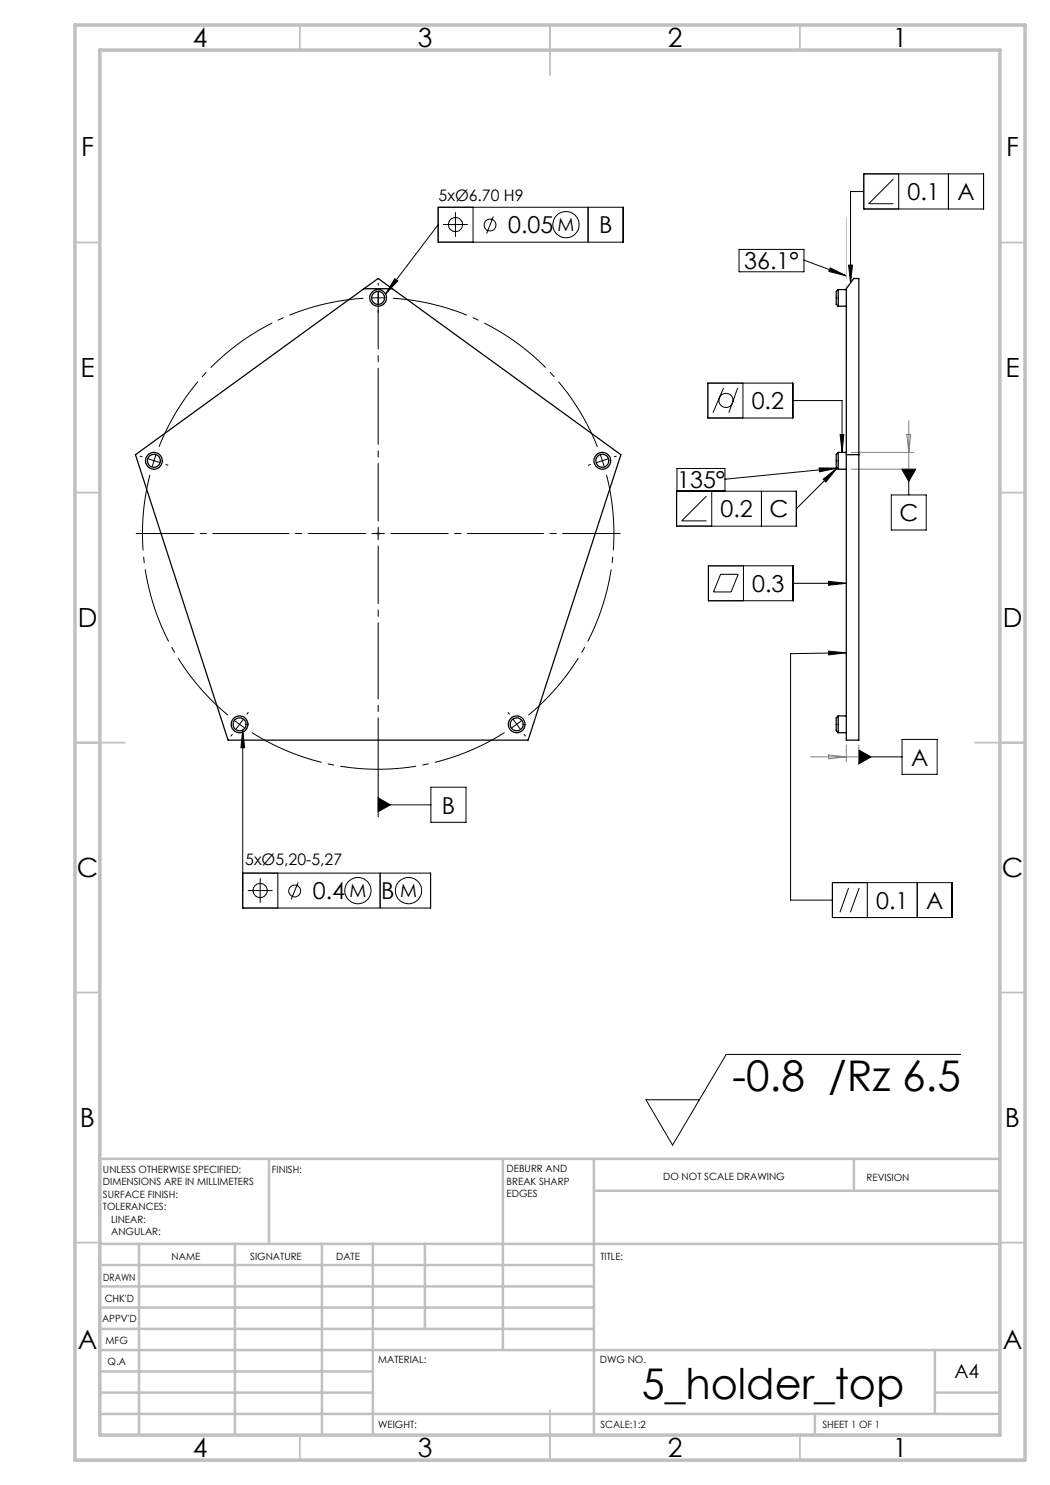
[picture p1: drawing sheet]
<svg xmlns="http://www.w3.org/2000/svg" width="210mm" height="297mm" viewBox="0 0 210 297" stroke-linecap="round" stroke-linejoin="round" font-family="sans-serif">
<g fill="none" stroke="#000" stroke-width=".2">
<path d="M172.8 34.8h23.9v7h-23.9zM172.8 38.3h-2.7v18.3M178.7 35.8l-5 4.9h5M179.7 34.8v7M189.7 34.8v7M79 55.7l.6 .5-2.5 2.6zM87.6 41.4h37v7h-37zM87.6 44.9l-10.5 13.9M88.6 44.9h5M91.1 42.4v5M94.6 41.4v7M98.7 43.3l-1.4 3.4"/>
<path d="M117.6 41.4v7M147.8 49.9h13v4.5h-13zM160.8 52h.1M160.8 52l8.5 3.2M166.1 53.6l3.2 1.6-3.5-.9zM169.7 53h.8l-.4 3.6zM141.6 76.6h16.9v7h-16.9zM144.7 77.6l-2.1 4.9M147.5 77.6l-1.7 4.9M148.6 76.6v7M135.3 98.2h24v7h-24zM135.4 93.7h9.6v4.5h-9.6z"/>
<path d="M141.3 99.2l-5 5h5M142.3 98.2v7M145 95.8h.1M152.3 98.2v7M158.5 80.1h9.9v10.4M163.8 93.6h3.6l-3.5 .8zM164.6 95.8l2.8-2.2-2.2 2.8zM167.4 93.6l-8.1 8.1M167.4 93.6l-22.4 2.2M168 86.9h.8l-.4 3.6zM178.3 99h6.9v7h-6.9zM180.3 93.8h2.9l-1.4 2.5z"/>
<path d="M181.8 93.8v5.2M141.7 113.2h16.9v7h-16.9zM144.1 114.9h3.5l-1.4 3.5h-3.5zM148.7 113.2v7M158.6 116.7h10.7M165.7 116.3l3.6 .4-3.6 .3zM165.7 130.2l3.6 .4-3.6 .4zM169.3 130.6l-11.2 .1v49.3h8.4M46.9 144.1l1 .8M47.9 144.9l1 .7M47.9 144.9l-.7 1M48.5 146v35.6h37.6v-7h-37.6"/>
<path d="M48.5 146l.4 3.5h-.7zM48.6 143.9l-.7 1M75.6 155.1v8.3M75.6 159.6l2.5 1.4-2.5 1.3zM86.2 157.4h7v7.1h-7zM171.8 150l2.4 1.4-2.4 1.4zM171.8 151.4h8.6M180.4 147.9h7v7h-7zM49.6 178.1h4.9M52 175.6v5M55.6 174.6v7M59.6 176.5l-1.4 3.4"/>
<path d="M75.6 161h10.6M76 174.6v7M166.5 176.5h23.9v7h-23.9zM169.7 177.6l-1.7 4.9M171.8 177.6l-1.7 4.9M173.5 176.5v7M183.4 176.5v7M192.1 210.9h-46.9l-10.7 18.1-5.3-9h10.7"/>
<circle cx="91.1" cy="44.9" r="1.4"/>
<circle cx="98" cy="45" r="1.19"/>
<circle cx="113.2" cy="44.9" r="2.62"/>
<circle cx="145.2" cy="80.1" r="1.41"/>
<circle cx="52" cy="178.1" r="1.42"/>
<circle cx="58.9" cy="178.2" r="1.18"/>
<circle cx="71.6" cy="178.1" r="2.63"/>
<circle cx="81.7" cy="178.1" r="2.62"/>
</g>
<path d="M75.6 59.6h-1.2M75.6 59.6h1.3M30.8 92.1l-.4 1.2M30.8 92.1l.4-1.1M120.5 92.1l-.4-1.1M120.5 92.1l.3 1.2M103.4 144.8l1-.7M103.4 144.8l-1.1 .8" fill="none" stroke="#000" stroke-width=".2" stroke-dasharray="15.2 1.3 1.3 1.3" stroke-linecap="butt"/>
<path d="M73.1 59.6a47.1 47.1 0 0 0-41.5 30.2M30.1 94.5a47.1 47.1 0 0 0 15.8 48.8M119.6 89.8a47.1 47.1 0 0 0-41.5-30.2M50 146.3a47.1 47.1 0 0 0 51.3 0M105.3 143.3a47.1 47.1 0 0 0 15.9-48.8" fill="none" stroke="#000" stroke-width=".2" stroke-dasharray="15.2 1.3 1.3 1.3" stroke-dashoffset="-.5" stroke-linecap="butt"/>
<path d="M75.1 106.7h1M75.3 106.4l.7 .7M75.6 106.2v1M76 106.4l-.7 .7" fill="none" stroke="#c0c0c0" stroke-width=".2"/>
<g fill="none" stroke="#000" stroke-width=".2" stroke-dasharray="15.2 1.3 1.3 1.3">
<path d="M75.6 59.6v-1.3M75.6 59.6v1.2M75.6 57.1v-.5M75.6 62.1v.4M28.4 91.4l-.4-.2M30.8 92.1l-1.2-.3M30.8 92.1l1.2 .4M33.2 92.9l.4 .1M118.1 92.9l-.4 .1M120.5 92.1l1.2-.3M120.5 92.1l-1.2 .4M122.9 91.4l.4-.2"/>
<path d="M75.6 106.7v-1.2M75.6 106.7h-1.2M75.6 106.7v1.3M75.6 106.7h1.3M46.5 146.9l-.3 .3M49.4 142.8l.2-.3M101.9 142.8l-.3-.3M103.4 144.8l.7 1.1M103.4 144.8l-.8-1M104.8 146.9l.3 .3"/>
</g>
<path d="M73.1 106.7h-45.9M75.6 104.2v-45.9M75.6 109.2v45.9M78.1 106.7h45.9" fill="none" stroke="#000" stroke-width=".2" stroke-dasharray="15.2 1.3 1.3 1.3" stroke-dashoffset="3.7"/>
<path d="M169.3 71.5v-28" fill="none" stroke="#c0c0c0" stroke-width=".2" stroke-dasharray="15.2 1.3 1.3 1.3" stroke-dashoffset="3.1"/>
<g fill="none" stroke="#c0c0c0" stroke-width=".35">
<path d="M60 5v5M110 5v10M160 5v5M15 48.5h5M200 48.5h5M15 98.5h5M200 98.5h5M15 148.5h10M195 148.5h10M15 198.5h5M200 198.5h5M15 248.5h5"/>
<path d="M200 248.5h5M60 287v5M110 282v10M160 287v5"/>
</g>
<g fill="none" stroke="#c0c0c0" stroke-width=".5">
<path d="M53.8 231.8v17M100.6 231.8v38.2M118.8 231.8v55.2M118.8 238.2h81.2M170.8 231.8v6.4M200 231.8h-180v55.2M20 248.8h180M20 257.3h98.8M20 253h98.8M27.8 248.8v38.2M47 248.8v38.2M64.4 248.8v38.2"/>
<path d="M74.6 248.8v38.2M85 248.8v17M20 265.8h98.8M20 261.5h98.8M20 278.5h54.6M20 274.3h54.6M20 270h180M187 278.5h13M187 270v12.8M20 282.8h180M163 282.8v4.2"/>
</g>
<path d="M15 5h190v287h-190zM20 10h180v277h-180z" fill="none" stroke="#c0c0c0" stroke-width=".7"/>
<path d="M170.3 90.5h12.4M170.3 93.8h12.4M181.4 86.9h.7l-.3 3.6zM181.8 84.1v9.7M162.1 151.4h9.7M165.7 151l3.6 .4-3.6 .4zM169.3 149v3.4M171.8 149v3.4" fill="none" stroke="#808080" stroke-width=".2"/>
<g fill="#000">
<path d="M48.5 146l.4 3.5h-.7z"/>
<path d="M79 55.7l.6 .5-2.5 2.6zM75.6 159.6l2.5 1.4-2.5 1.3zM166.1 53.6l3.2 1.6-3.5-.9zM163.8 93.6h3.6l-3.5 .8zM165.7 116.3l3.6 .4-3.6 .3zM164.6 95.8l2.8-2.2-2.2 2.8zM171.8 150v2.8l2.4-1.4zM180.3 93.8l1.5 2.5 1.4-2.5zM169.7 53h.8l-.4 3.6zM165.7 130.2l3.6 .4-3.6 .4zM168 86.9h.8l-.4 3.6z"/>
</g>
<g fill="none" stroke="#000" stroke-width=".25">
<path d="M72.8 57.7h5.7M167.6 57.9v3.3M167.6 57.9l-.3 .4v2.6l.3 .3M167.6 57.9h1.7M170.7 55.7h1.1v92.3h-2.5v-90.3zM167.6 61.2h1.7M27.1 90.9l48.5-35.2 48.6 35.2-18.6 57.1h-60zM167.6 90.5v3.3M167.6 90.5l-.3 .4v2.5l.3 .4M167.6 90.5h1.7M167.6 93.8h1.7M169.3 90.9h2.5"/>
<path d="M167.6 143.2v3.3M167.6 143.2l-.3 .4v2.6l.3 .3M167.6 143.2h1.7M167.6 146.5h1.7"/>
<circle cx="75.6" cy="59.6" r="1.3"/>
<circle cx="75.6" cy="59.6" r="1.67"/>
<circle cx="30.8" cy="92.2" r="1.3"/>
<circle cx="30.8" cy="92.2" r="1.68"/>
<circle cx="120.4" cy="92.2" r="1.3"/>
<circle cx="120.5" cy="92.2" r="1.68"/>
<circle cx="47.9" cy="144.9" r="1.3"/>
<circle cx="47.9" cy="144.9" r="1.69"/>
<circle cx="103.3" cy="144.9" r="1.3"/>
<circle cx="103.3" cy="144.9" r="1.69"/>
</g>
<g font-size="8.5">
<text x="146.4" y="218.1">-0.8 /Rz 6.5</text>
<text x="128.3" y="279.7">5_holder_top</text>
</g>
<g font-size="5.3">
<text x="38.5" y="9.5">4</text>
<text x="83.5" y="9.5">3</text>
<text x="133.6" y="9.5">2</text>
<text x="178.6" y="9.5">1</text>
<text x="16.2" y="31.3">F</text>
<text x="201.2" y="31.3">F</text>
<text x="16.1" y="75.5">E</text>
<text x="201.1" y="75.5">E</text>
<text x="15.5" y="125.5">D</text>
<text x="200.5" y="125.5">D</text>
<text x="15.4" y="175.5">C</text>
<text x="200.4" y="175.5">C</text>
<text x="16" y="225.5">B</text>
<text x="201" y="225.5">B</text>
<text x="15.5" y="269.8">A</text>
<text x="200.5" y="269.8">A</text>
<text x="38.5" y="291.5">4</text>
<text x="83.5" y="291.5">3</text>
<text x="133.6" y="291.5">2</text>
<text x="178.6" y="291.5">1</text>
</g>
<g font-size="4.7">
<text x="181.5" y="40">0.1</text>
<text x="191.5" y="40">A</text>
<text x="101.6" y="46.7">0.05</text>
<text x="119.8" y="46.7">B</text>
<text x="148.9" y="53.8">36.1°</text>
<text x="150.3" y="81.9">0.2</text>
<text x="135.4" y="97.5">135°</text>
<text x="144.1" y="103.5">0.2</text>
<text x="153.9" y="103.5">C</text>
<text x="179.9" y="104.2">C</text>
<text x="150.4" y="118.4">0.3</text>
<text x="182.2" y="153.1">A</text>
<text x="88.4" y="162.7">B</text>
<text x="62.6" y="179.9">0.4</text>
<text x="76.3" y="179.9">B</text>
<text x="175.2" y="181.8">0.1</text>
<text x="185.2" y="181.8">A</text>
</g>
<text font-size="3.9" x="190.9" y="275.5">A4</text>
<g font-size="3.7">
<text x="111.5" y="46.2">M</text>
<text x="69.9" y="179.4">M</text>
<text x="80" y="179.4">M</text>
</g>
<g font-size="3.2">
<text x="87.7" y="40.1">5xØ6.70 H9</text>
<text x="49" y="172.9">5xØ5,20-5,27</text>
</g>
<g font-size="2">
<text x="20.6" y="234.6">UNLESS OTHERWISE SPECIFIED:</text>
<text x="20.6" y="237.1">DIMENSIONS ARE IN MILLIMETERS</text>
<text x="20.6" y="239.6">SURFACE FINISH:</text>
<text x="54.4" y="234.6">FINISH:</text>
<text x="101.3" y="234.5">DEBURR AND</text>
<text x="101.3" y="237">BREAK SHARP</text>
<text x="101.3" y="239.5">EDGES</text>
<text x="132.6" y="236">DO NOT SCALE DRAWING</text>
<text x="173.3" y="236.2">REVISION</text>
<text x="20.6" y="242.1">TOLERANCES:</text>
<text x="22.2" y="244.6">LINEAR:</text>
<text x="22.2" y="247.1">ANGULAR:</text>
<text x="34.3" y="252">NAME</text>
<text x="50" y="251.9">SIGNATURE</text>
<text x="67.2" y="251.9">DATE</text>
<text x="120.1" y="251.9">TITLE:</text>
<text x="20.6" y="256.1">DRAWN</text>
<text x="20.9" y="260.3">CHK'D</text>
<text x="20.4" y="264.4">APPV'D</text>
<text x="21.1" y="268.8">MFG</text>
<text x="21.5" y="273">Q.A</text>
<text x="75.6" y="272.5">MATERIAL:</text>
<text x="120" y="272.5">DWG NO.</text>
<text x="75.6" y="285.5">WEIGHT:</text>
<text x="120.1" y="285.6">SCALE:1:2</text>
<text x="164.5" y="285.6">SHEET 1 OF 1</text>
</g>
</svg>
